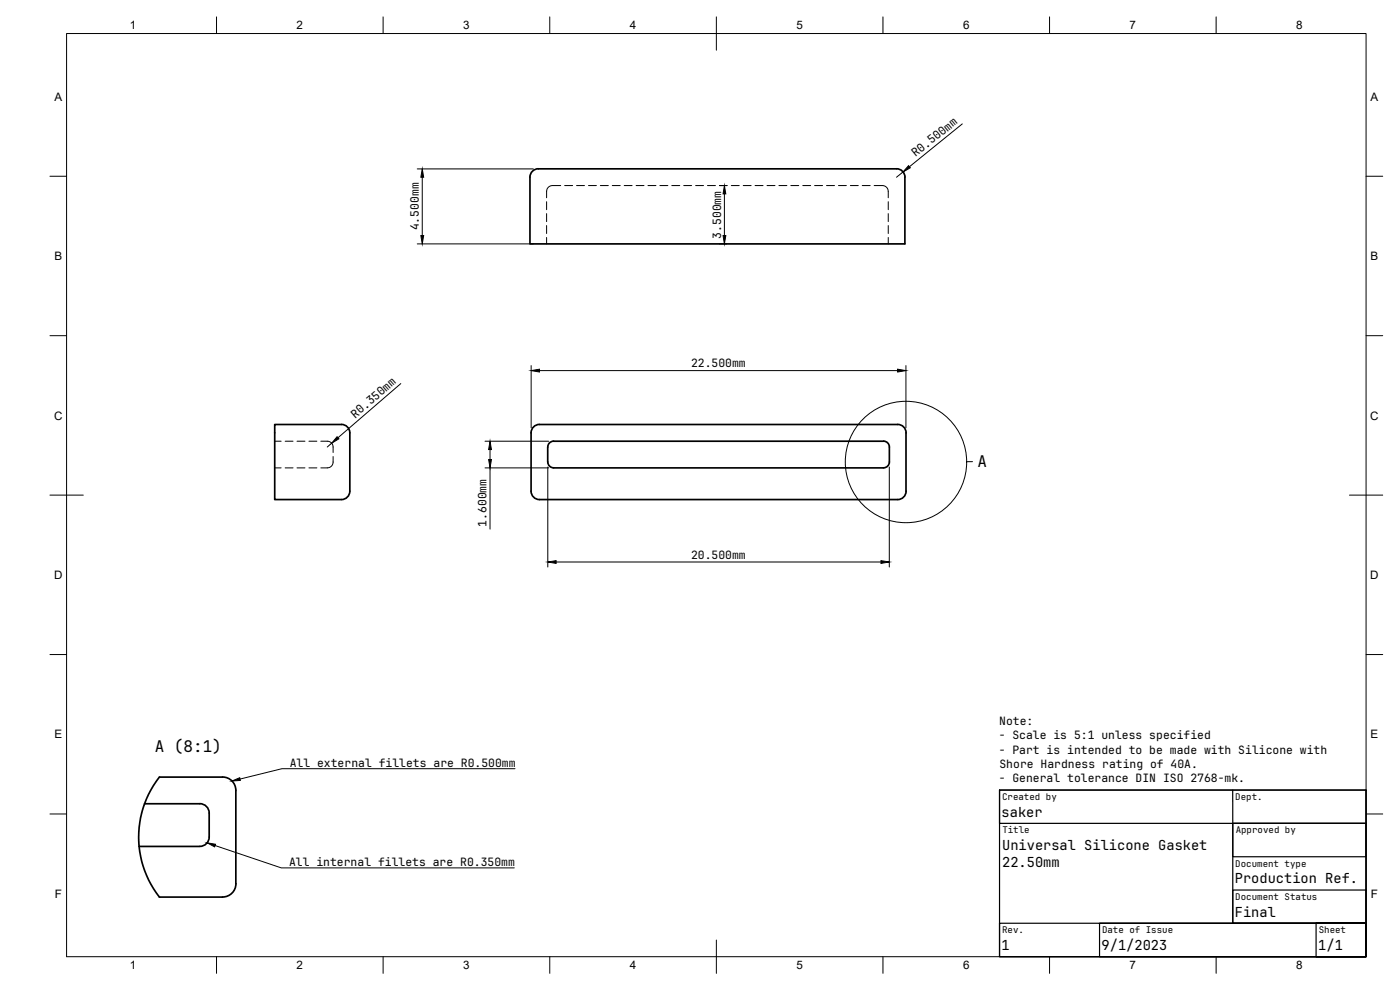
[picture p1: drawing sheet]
<svg xmlns="http://www.w3.org/2000/svg" width="420mm" height="297mm" viewBox="0 0 420 297" stroke-linecap="round" stroke-linejoin="round" font-family="sans-serif">
<!-- layer: Visible -->
<path d="M160 51.2l1.6-.6h107.5a2.48 2.48 0 0 1 2.5 2.6v20h-112.6v-20.1a2.5 2.5 0 0 1 1-1.9zM102.5 127.3a2.51 2.51 0 0 1 2.5 2.6v17.5a2.51 2.51 0 0 1-2.5 2.5h-20.1v-22.5h20.1M161.9 127.4h107.5M164.4 134.1v4.5a1.78 1.78 0 0 0 1.7 1.8h99.1a1.75 1.75 0 0 0 1.7-1.8v-4.5M164.4 134.1a1.71 1.71 0 0 1 1.7-1.7h99.1a1.75 1.75 0 0 1 1.7 1.7M269.4 127.3a2.51 2.51 0 0 1 2.5 2.6v17.5a2.47 2.47 0 0 1-2.5 2.5h-107.5a2.51 2.51 0 0 1-2.5-2.5v-17.5a2.51 2.51 0 0 1 2.5-2.6M66.8 233.2h-19a31.5 31.5 0 0 0-4.5 8.1l-.7 2.5a29.7 29.7 0 0 0-1 7.7l.1 2.3a29.4 29.4 0 0 0 6.1 15.4h19a4 4 0 0 0 4-4M66.8 233.1a4 4 0 0 1 4 4v28.1M43.4 241.2l16.6-.1a2.8 2.8 0 0 1 2.8 2.8v7.2a2.8 2.8 0 0 1-2.8 2.8l-18.3 .1" fill="none" stroke="#000" stroke-width=".51"/>
<!-- layer: Hidden -->
<g fill="none" stroke="#000" stroke-width=".3">
<path d="M168.3 55.7h-2.5a1.75 1.75 0 0 0-1.8 1.7v1.9M169.5 55.7h2.4M173 55.7h2.4M176.6 55.7h2.4M180.2 55.7h2.4M183.7 55.7h2.4M187.3 55.7h2.4M190.9 55.7h2.4M194.5 55.7h2.3M198 55.7h2.4M201.6 55.7h2.4M205.2 55.7h2.4"/>
<path d="M208.8 55.7h2.3M212.3 55.7h2.4M215.9 55.7h2.4M219.5 55.7h2.3M223.1 55.7h2.3M226.6 55.7h2.4M230.2 55.7h2.4M233.8 55.7h2.4M237.3 55.7h2.4M240.9 55.7h2.4M244.5 55.7h2.4M248.1 55.7h2.3"/>
<path d="M251.6 55.7h2.4M255.2 55.7h2.4M258.8 55.7h2.4M262.3 55.7h2.5a1.75 1.75 0 0 1 1.8 1.7v1.9M164 60.5v2.4M164 64.1v2.4M164 67.7v2.4M164 71.3v1.9M266.6 60.5v2.4M266.6 64.1v2.4M266.6 67.7v2.4M266.6 71.3v1.9"/>
<path d="M82.4 132.4h2M85.6 132.4h2.3M89.1 132.4h2.4M92.7 132.4h2.4M96.3 132.4h1.9a1.72 1.72 0 0 1 1.8 1.7v1.7M100 137v1.6a1.75 1.75 0 0 1-1.8 1.8h-1.9M82.4 140.4h2M85.6 140.4h2.3M89.1 140.4h2.4M92.7 140.4h2.4"/>
</g>
<!-- layer: BORDER -->
<g fill="none" stroke="#000" stroke-width=".3">
<path d="M20 10.1h390v276.9h-390zM65 5.1v5M115 5.1v5M165 5.1v5M215 5.1v10M265 5.1v5M315 5.1v5M365 5.1v5M15 52.9h5M410 52.9h5M15 100.7h5M410 100.7h5"/>
<path d="M15 148.6h10M405 148.6h10M15 196.4h5M410 196.4h5M15 244.2h5M410 244.2h5M65 287v5M115 287v5M165 287v5M215 282.1v9.9M265 287v5M315 287v5"/>
<path d="M365 287v5"/>
</g>
<!-- layer: TITLEBLOCK -->
<path d="M300 237.1h110v49.9h-110zM300 237.1h110v9.9h-110zM370 237v10M370 247h40v10.1h-40zM370 247h40v30h-40zM300 277h110v10h-80v-10h80h-15v10h15v-10v10h-110zM370 267h40v10h-40z" fill="none" stroke="#000" stroke-width=".36"/>
<!-- layer: FD_Dimensions -->
<g fill="none" stroke="#000" stroke-width=".3">
<path d="M288.8 37.2l-15.9 12.8M125.2 50.7h34.9M126.7 53.2v17.5M215.9 55.7h2.2M217.4 58.2v12.5M271 51.6l-2 1.6M125.2 73.2h34.9M215.9 73.2h2.2M120.3 115.1l-18.9 16.2M159.4 109.7v18.7M161.9 111.2h107.5M271.9 109.7v18.7"/>
<path d="M99.5 133l-1.3 1.1M145.6 132.4h19.1M147.1 134.9v3M145.6 140.4h19.1M147.1 140.4v18.4M164.4 140.1v30M266.9 140.1v30M166.9 168.6h97.5"/>
</g>
<path d="M126.7 50.7l.4 2.5h-.8zM217.4 55.7l.4 2.5h-.8zM272.7 49.7l.5 .6-2.2 1.3zM126.3 70.7h.8l-.4 2.5zM217 70.7h.8l-.4 2.5zM159.4 111.2l2.5-.4v.8zM269.4 110.8l2.5 .4-2.5 .4zM101.2 131l.5 .7-2.2 1.3zM147.1 132.4l.4 2.5h-.9zM146.6 137.9h.9l-.4 2.5zM164.4 168.6l2.5-.4v.8zM264.4 168.2l2.5 .4-2.5 .4z" fill="#000" stroke="#000" stroke-width=".3"/>
<!-- layer: Detail Boundary -->
<g fill="none" stroke="#000" stroke-width=".3">
<path d="M290.1 138.5h1.8"/>
<circle cx="271.9" cy="138.6" r="18.2"/>
</g>
<!-- layer: Leaders -->
<path d="M69.6 234.3l2.3-1 .2 .9zM62.2 252.9l2.5 .4-.3 .8z" fill="#000" stroke="#000" stroke-width=".3"/>
<path d="M154.6 230.6h-70l-12.6 3.2M64.5 253.7l19.9 6.7h69.9" fill="none" stroke="#000" stroke-width=".3"/>
<g font-size="4.8">
<text x="293.4" y="140.3">A</text>
<text x="46.5" y="225.6">A (8:1)</text>
</g>
<g font-size="4.1">
<text x="300.6" y="245">saker</text>
<text x="300.8" y="255">Universal Silicone Gasket</text>
<text x="300.8" y="260.1">22.50mm</text>
<text x="370.6" y="265">Production Ref.</text>
<text x="370.6" y="275">Final</text>
<text x="300.6" y="285">1</text>
<text x="330.6" y="285">9/1/2023</text>
<text x="395.6" y="285">1/1</text>
</g>
<g font-size="3.5">
<text x="39" y="8.8">1</text>
<text x="89" y="8.8">2</text>
<text x="139" y="8.8">3</text>
<text x="189" y="8.8">4</text>
<text x="239" y="8.8">5</text>
<text x="289" y="8.8">6</text>
<text x="339" y="8.8">7</text>
<text x="389" y="8.8">8</text>
<text x="16.3" y="30.2">A</text>
<text x="411.3" y="30.2">A</text>
<text x="16.3" y="78">B</text>
<text x="411.3" y="78">B</text>
<text x="16.2" y="125.9">C</text>
<text x="411.2" y="125.9">C</text>
<text x="16.2" y="173.7">D</text>
<text x="411.2" y="173.7">D</text>
<text x="16.3" y="221.6">E</text>
<text x="411.3" y="221.6">E</text>
<text x="16.4" y="269.4">F</text>
<text x="411.4" y="269.4">F</text>
<text x="39" y="290.8">1</text>
<text x="89" y="290.8">2</text>
<text x="139" y="290.8">3</text>
<text x="189" y="290.8">4</text>
<text x="239" y="290.8">5</text>
<text x="289" y="290.8">6</text>
<text x="339" y="290.8">7</text>
<text x="389" y="290.8">8</text>
</g>
<g font-size="3.4">
<text x="274.8" y="47.2" transform="rotate(-39 274.8 47.2)">R0.500mm</text>
<text x="125.7" y="69.1" transform="rotate(-90 125.7 69.1)">4.500mm</text>
<text x="216.4" y="71.6" transform="rotate(-90 216.4 71.6)">3.500mm</text>
<text x="207.4" y="110.2">22.500mm</text>
<text x="106.6" y="125.6" transform="rotate(-41 106.6 125.6)">R0.350mm</text>
<text x="146" y="158.1" transform="rotate(-90 146 158.1)">1.600mm</text>
<text x="207.4" y="167.6">20.500mm</text>
<text x="299.7" y="221.8">- Scale is 5:1 unless specified</text>
<text x="299.9" y="217.5">Note:</text>
<text x="299.7" y="226.1">- Part is intended to be made with Silicone with</text>
<text x="87" y="230.1">All external fillets are R0.500mm</text>
<text x="300" y="230.4">Shore Hardness rating of 40A.</text>
<text x="299.7" y="234.6">- General tolerance DIN ISO 2768-mk.</text>
<text x="86.7" y="259.9">All internal fillets are R0.350mm</text>
</g>
<g font-size="2.7">
<text x="300.7" y="240">Created by</text>
<text x="370.7" y="240.1">Dept.</text>
<text x="300.8" y="250">Title</text>
<text x="370.8" y="250">Approved by</text>
<text x="370.7" y="260">Document type</text>
<text x="370.7" y="270">Document Status</text>
<text x="300.7" y="280">Rev.</text>
<text x="330.7" y="280">Date of Issue</text>
<text x="395.8" y="280">Sheet</text>
</g>
</svg>
